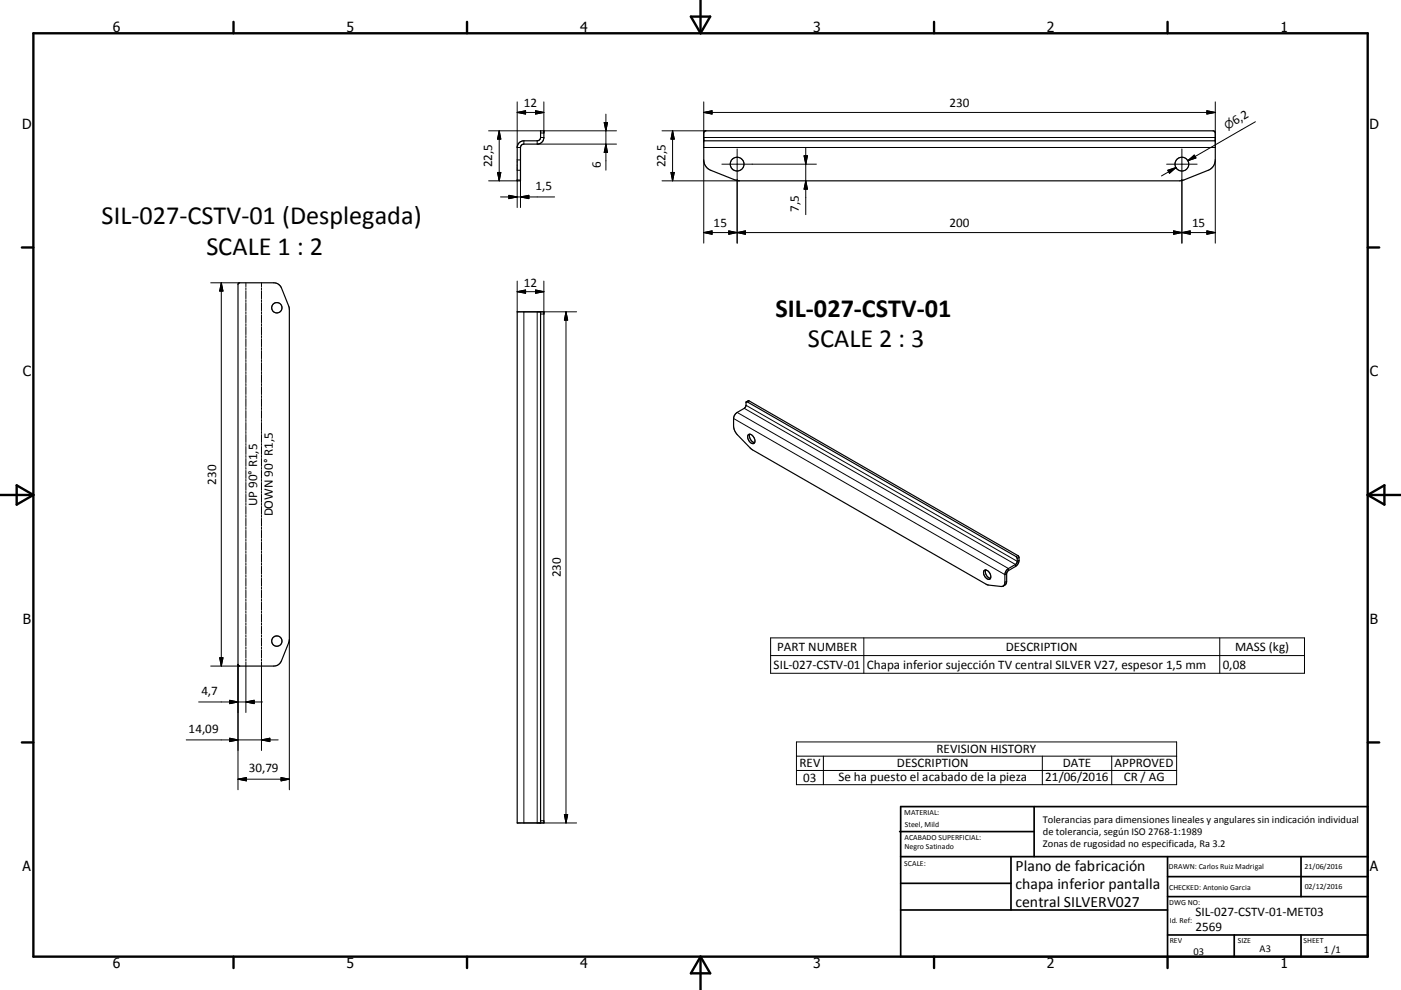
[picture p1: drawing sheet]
<svg xmlns="http://www.w3.org/2000/svg" width="420mm" height="297mm" viewBox="0 0 420 297" stroke-linecap="round" stroke-linejoin="round" font-family="sans-serif">
<g fill="none" stroke="#000" stroke-width=".36">
<path d="M211.1 39.6l.6-.4h152l.3 .1 .3 .6v8.1a3.3 3.3 0 0 1-2.1 3.1l-7.3 2.9-1.2 .3h-132.1l-1.2-.3-7.3-2.9a3.4 3.4 0 0 1-2.1-3.1zM155.8 42.7l.9-.4 4.8-.2 .5-.6 .1-2.3h1v2.1a1.98 1.98 0 0 1-2 1.9l-4.3 .1-.7 .5-.1 10.5h-.9v-10.1l.1-.6zM211 42.2h153.3M71.6 84.9l10.4-.1a2.51 2.51 0 0 1 2.4 1.6l2.2 5.5 .1 .9v99.1l-.1 .9-2.2 5.5a2.5 2.5 0 0 1-2.4 1.5h-10.1l-.5-.5v-114zM155.1 93.6h8v153.3h-8zM162.1 93.6v153.3M223.7 120.6h.3l80.6 46.4 .4 .6-.2 1.3-2.5 1.7a2.29 2.29 0 0 0-1 1.8v2.3a1.04 1.04 0 0 1-1.1 1.3l-4.3-.6-70.3-40.4-4.6-4.6a3.9 3.9 0 0 1-1.1-2.5v-2.3a2.49 2.49 0 0 1 1.1-1.9l2.4-1.4zM223.8 120.6l.7-.4 80.7 46.5 .3 .5a2.64 2.64 0 0 1-.6 2.4l-2.8 1.8-.3 .5-.1 3-.3 .5-.7 .5M224.3 130.5a1.56 1.56 0 0 1 2 1.6v.4a.78 .78 0 0 1-.7 .7 .78 .78 0 0 1-.8-.6 1.89 1.89 0 0 1-.5-2.1zM224.8 130.3a2.11 2.11 0 0 0 1.4 2.5M295 171.2a1.6 1.6 0 0 1 2.1 1.8 .77 .77 0 0 1-.7 .9 .77 .77 0 0 1-.8-.6 1.89 1.89 0 0 1-.6-2.1zM295.5 171a2.03 2.03 0 0 0 1.5 2.5"/>
<circle cx="221" cy="49.2" r="2.07"/>
<circle cx="354.3" cy="49.2" r="2.06"/>
<circle cx="83" cy="92.3" r="1.55"/>
<circle cx="83" cy="192.3" r="1.55"/>
</g>
<g fill="none" stroke="#000" stroke-width=".3">
<path d="M146.5 39.2h15.6M149.7 39.2l.5 2.5h-1zM149.7 39.2v15.1M155.1 30.6v13.6h.9M155.1 33.7h8M155.1 33.7l2.5-.5v1zM160.6 33.2l2.5 .5-2.5 .5zM163.1 30.6v9.3h-1M163.1 39.2h21.7M181.1 36.8h1l-.4 2.4zM181.7 34.2v16.9M198.5 39.2h13.2"/>
<path d="M201.6 39.2v15.1M201.6 39.2l.6 2.5h-1zM211 33.7h153.3M211 33.7l2.5-.5v1zM211 30.6v11.6M361.8 33.2l2.5 .5-2.5 .5zM364.3 30.6v11.6M376.4 36.5l-20.3 11.7M146.5 54.3h8.6M149.2 51.7h1l-.5 2.6zM150.1 59.1h16.2M152.6 58.6l2.5 .5-2.5 .5z"/>
<path d="M155.1 48h.9M155.1 51.1h.9M156 59.1l2.6-.5v1zM157.1 42.2v1M161.1 42.2v1h23.7M162.1 41.3h1M181.7 43.2l.4 2.5h-1zM198.5 54.3h23.1M201.2 51.7h1l-.6 2.6zM211 44.2h153.3M211 41.3h153.3M211 48v25"/>
<path d="M216.4 49.3h28.4M221 44.7v28.3M241.1 46.7h1l-.5 2.6zM241.6 44.2v20.2M241.6 54.3l.5 2.4h-1zM349.8 49.3h9.1M350.1 51.1l2.5-.8-2 1.7zM352.6 50.3l-4.4 2.5M354.3 44.7v28.3M356.1 48.2l1.9-1.7 .6 .9zM358.3 47l-2.2 1.2M364.3 48v25"/>
<path d="M155.1 62.3v-8.3h.9v8.3M211 69.8l2.5-.5v1zM211 69.8h153.3M218.5 69.3l5 1v-1l-5 1zM351.8 69.3l5 1v-1l-5 1zM361.8 69.3l2.5 .5-2.5 .5zM63.2 84.8h8.7M66.3 84.8v115M66.3 84.8l.6 2.5h-1zM73.7 84.8v1.2M73.7 86.3v.6M73.7 87.2v2.4"/>
<path d="M73.7 89.9v.6M73.7 90.8v2.4M73.7 93.5v.6M73.7 94.4v2.4M73.7 97.1v.6M73.7 98v2.4M78.4 84.8v1.2M78.4 86.3v.6M78.4 87.2v2.4M78.4 89.9v.6M78.4 90.8v2.4M78.4 93.5v.6"/>
<path d="M78.4 94.4v2.4M78.4 97.1v.6M78.4 98v2.4M155.1 87.5l2.5-.5v1zM155.1 84.3v9.3M155.1 87.5h8M160.6 87l2.5 .5-2.5 .5zM161.1 93.6v153.3M163.1 84.3v9.9h-1M169.7 93.6v153.3M169.7 93.6l.5 2.4h-1zM172.9 93.6h-15.8v153.3h15.8"/>
<path d="M73.7 100.7v.6M73.7 101.6v2.4M73.7 104.3v.6M73.7 105.2v2.4M73.7 107.9v.6M73.7 108.8v2.4M73.7 111.5v.6M73.7 112.4v2.4M73.7 115.1v.6M73.7 116v2.4M73.7 118.7v.6M73.7 119.6v2.4"/>
<path d="M78.4 100.7v.6M78.4 101.6v2.4M78.4 104.3v.6M78.4 105.2v2.4M78.4 107.9v.6M78.4 108.8v2.4M78.4 111.5v.6M78.4 112.4v2.4M78.4 115.1v.6M78.4 116v2.4M78.4 118.7v.6M78.4 119.6v2.4"/>
<path d="M73.7 122.3v.6M73.7 123.2v2.4M73.7 125.9v.5M73.7 126.8v2.4M73.7 129.4v.7M73.7 130.4v2.3M73.7 133.1v.5M73.7 133.9v2.5M73.7 136.6v.6M73.7 137.5v2.4M78.4 122.3v.6M78.4 123.2v2.4"/>
<path d="M78.4 125.9v.5M78.4 126.8v2.4M78.4 129.4v.7M78.4 130.4v2.3M78.4 133.1v.5M78.4 133.9v2.5M78.4 136.6v.6M78.4 137.5v2.4M219.9 125.6l81.4 46.8 .5-.3M221 123.7l81.3 46.9v.6M223.1 122.5l81.3 46.8v.7M223.7 121.6l81.3 46.8 .5-.3"/>
<path d="M224.5 120.2l-.5 .4M73.7 140.2v.6M73.7 141.1v2.4M73.7 143.8v.6M73.7 144.7v2.4M73.7 147.4v.6M73.7 148.3v2.4M73.7 151v.6M73.7 151.9v2.4M73.7 154.6v.6M73.7 155.5v2.4M73.7 158.2v.6"/>
<path d="M73.7 159.1v2.4M78.4 140.2v.6M78.4 141.1v2.4M78.4 143.8v.6M78.4 144.7v2.4M78.4 147.4v.6M78.4 148.3v2.4M78.4 151v.6M78.4 151.9v2.4M78.4 154.6v.6M78.4 155.5v2.4M78.4 158.2v.6"/>
<path d="M78.4 159.1v2.4M73.7 161.8v.6M73.7 162.7v2.4M73.7 165.4v.6M73.7 166.3v2.4M73.7 169v.6M73.7 169.9v2.4M73.7 172.6v.6M73.7 173.5v2.4M73.7 176.2v.6M73.7 177.1v2.4M73.7 179.8v.6"/>
<path d="M78.4 161.8v.6M78.4 162.7v2.4M78.4 165.4v.6M78.4 166.3v2.4M78.4 169v.6M78.4 169.9v2.4M78.4 172.6v.6M78.4 173.5v2.4M78.4 176.2v.6M78.4 177.1v2.4M78.4 179.8v.6M301.8 174.4l-.5 .3"/>
<path d="M305.2 166.7l-.6 .3M305.5 167.3l-.5 .3M63.2 199.8h8.7M65.9 197.3h1l-.6 2.5zM71.4 199.3v37.6M73.7 180.7v2.4M73.7 183.4v.6M73.7 184.3v2.3M73.7 186.9v.7M73.7 187.9v2.4M73.7 190.6v.5M73.7 191.4v2.4"/>
<path d="M73.7 194.1v.6M73.7 195v2.4M73.7 197.7v.6M73.7 198.6v15.2M78.4 180.7v2.4M78.4 183.4v.6M78.4 184.3v2.3M78.4 186.9v.7M78.4 187.9v2.4M78.4 190.6v.5M78.4 191.4v2.4M78.4 194.1v.6"/>
<path d="M78.4 195v2.4M78.4 197.7v.6M78.4 198.6v26.6M86.7 191.9v45M231 191.4h160.1v10.6h-160.1zM231 196.7h160.1M259 191.4v10.6M365.7 191.4v10.6M59.6 210.6h19.1M68.9 210.1l2.5 .5-2.5 .5zM73.7 210.6l2.5-.5v1zM55.8 222h27.6"/>
<path d="M68.9 221.5l2.5 .5-2.5 .5zM71.4 233.8h15.3M71.4 233.8l2.5-.5v1zM78.4 222l2.5-.5v1zM84.3 233.3l2.4 .5-2.4 .5zM238.8 222.6h114v12.8h-114zM238.8 226.9h114M238.8 231.2h114M246.9 226.9v8.5M312.5 226.9v8.5M333.3 226.9v8.5M162.1 246.2h1"/>
<path d="M169.2 244.4h1l-.5 2.5z"/>
</g>
<g fill="none" stroke="#000" stroke-width=".71">
<path d="M10 10h400v277h-400zM70 6.6v3.4M140 6.6v3.4M207.1 5h5.8l-2.9 5zM210 0v10M280 6.6v3.4M350 6.6v3.4M6.6 74.2h3.4M410 74.2h3.5M0 148.5h10M5 145.6l5 2.9-5 2.9zM410 148.5h10.1"/>
<path d="M410 148.5l5.1-2.9v5.8zM6.6 222.7h3.4M410 222.7h3.5M70 287v3.4M140 287v3.4M210 287v10M210 287l2.9 5h-5.8zM280 287v3.4M350 287v3.4"/>
</g>
<g fill="none" stroke="#000" stroke-width=".51">
<path d="M269.7 249.5h40.3M270 242h140v45h-140zM270 257h140M303.1 257v16M310 242v15M350 257v30M390.1 257v12M270 265h33.1M270 273h80M350 269h60M350 263h60M350 280.5h60"/>
<path d="M370 280.5v6.5M390.1 280.5v6.5"/>
</g>
<g fill="#000" stroke="#000" stroke-width=".3">
<path d="M155.1 33.7l2.5-.5v1zM160.6 33.2l2.5 .5-2.5 .5zM181.1 36.8h1l-.4 2.4zM211 33.7l2.5-.5v1zM361.8 33.2l2.5 .5-2.5 .5zM149.2 51.7h1l-.5 2.6zM149.7 39.2l.5 2.5h-1zM152.6 58.6l2.5 .5-2.5 .5zM156 59.1l2.6-.5v1zM181.7 43.2l.4 2.5h-1zM201.2 51.7h1l-.6 2.6zM201.6 39.2l.6 2.5h-1z"/>
<path d="M241.1 46.7h1l-.5 2.6zM241.6 54.3l.5 2.4h-1zM350.1 51.1l2.5-.8-2 1.7zM356.1 48.2l1.9-1.7 .6 .9zM211 69.8l2.5-.5v1zM218.5 69.3l2.5 .5-2.5 .5zM221 69.8l2.5-.5v1zM351.8 69.3l2.5 .5-2.5 .5zM354.3 69.8l2.5-.5v1zM361.8 69.3l2.5 .5-2.5 .5zM66.3 84.8l.6 2.5h-1zM155.1 87.5l2.5-.5v1z"/>
<path d="M160.6 87l2.5 .5-2.5 .5zM169.7 93.6l.5 2.4h-1zM65.9 197.3h1l-.6 2.5zM68.9 210.1l2.5 .5-2.5 .5zM73.7 210.6l2.5-.5v1zM68.9 221.5l2.5 .5-2.5 .5zM71.4 233.8l2.5-.5v1zM78.4 222l2.5-.5v1zM84.3 233.3l2.4 .5-2.4 .5zM169.2 244.4h1l-.5 2.5z"/>
</g>
<g font-size="7.9">
<text x="30.5" y="67.3">SIL-027-CSTV-01 (Desplegada)</text>
<text x="61.9" y="76.4">SCALE 1 : 2</text>
<text x="232.5" y="95.2">SIL-027-CSTV-01</text>
<text x="242.2" y="104.2">SCALE 2 : 3</text>
</g>
<g font-size="4.7">
<text x="304.5" y="261.2">Plano de fabricación</text>
<text x="304.5" y="266.6">chapa inferior pantalla</text>
<text x="304.5" y="272">central SILVERV027</text>
</g>
<g font-size="4.2">
<text x="33.9" y="9.6">6</text>
<text x="103.9" y="9.6">5</text>
<text x="173.9" y="9.6">4</text>
<text x="243.8" y="9.6">3</text>
<text x="313.9" y="9.6">2</text>
<text x="383.9" y="9.6">1</text>
<text x="6.7" y="38.7">D</text>
<text x="410.5" y="38.7">D</text>
<text x="6.9" y="112.9">C</text>
<text x="410.7" y="112.9">C</text>
<text x="6.9" y="187.1">B</text>
<text x="410.7" y="187.1">B</text>
<text x="6.8" y="261.4">A</text>
<text x="410.7" y="261.4">A</text>
<text x="33.9" y="290.4">6</text>
<text x="103.9" y="290.4">5</text>
<text x="173.9" y="290.4">4</text>
<text x="243.8" y="290.4">3</text>
<text x="313.9" y="290.4">2</text>
<text x="383.9" y="290.4">1</text>
</g>
<g font-size="3.9">
<text x="157.1" y="32.2">12</text>
<text x="284.6" y="32.2">230</text>
<text x="370.3" y="37.5" transform="rotate(-30 370.3 37.5)">6,2</text>
<text x="147.6" y="50.2" transform="rotate(-90 147.6 50.2)">22,5</text>
<text x="180.1" y="50.3" transform="rotate(-90 180.1 50.3)">6</text>
<text x="199.6" y="50.2" transform="rotate(-90 199.6 50.2)">22,5</text>
<text x="160.5" y="57.1">1,5</text>
<text x="239.5" y="63.7" transform="rotate(-90 239.5 63.7)">7,5</text>
<text x="214" y="68.2">15</text>
<text x="284.6" y="68.2">200</text>
<text x="357.4" y="68.2">15</text>
<text x="157.1" y="86">12</text>
<text x="64.8" y="145.4" transform="rotate(-90 64.8 145.4)">230</text>
<text x="77.1" y="151.9" transform="rotate(-90 77.1 151.9)">UP 90° R1,5</text>
<text x="81.8" y="154.9" transform="rotate(-90 81.8 154.9)">DOWN 90° R1,5</text>
<text x="168.1" y="173.2" transform="rotate(-90 168.1 173.2)">230</text>
<text x="233" y="195.2">PART NUMBER</text>
<text x="301.6" y="195.3">DESCRIPTION</text>
<text x="370.3" y="195.4">MASS (kg)</text>
<text x="231.9" y="200.6">SIL-027-CSTV-01</text>
<text x="259.8" y="200.7">Chapa inferior sujección TV central SILVER V27, espesor 1,5 mm</text>
<text x="366.6" y="200.6">0,08</text>
<text x="60.4" y="208.5">4,7</text>
<text x="56.6" y="219.9">14,09</text>
<text x="280.8" y="226">REVISION HISTORY</text>
<text x="74.6" y="231.6">30,79</text>
<text x="239.7" y="230.2">REV</text>
<text x="268.9" y="230.2">DESCRIPTION</text>
<text x="318.6" y="230.2">DATE</text>
<text x="334.2" y="230.2">APPROVED</text>
<text x="240.8" y="234.5">03</text>
<text x="251.4" y="234.3">Se ha puesto el acabado de la pieza</text>
<text x="313.4" y="234.4">21/06/2016</text>
<text x="336.9" y="234.4">CR / AG</text>
<text x="358.4" y="274.9">SIL-027-CSTV-01-MET03</text>
<text x="358.4" y="279.4">2569</text>
</g>
<text font-size="3.3" x="367.9" y="38.9" transform="rotate(-30 367.9 38.9)">⌀</text>
<g font-size="3.1">
<text x="312.7" y="246.8">Tolerancias para dimensiones lineales y angulares sin indicación individual</text>
<text x="312.7" y="250.4">de tolerancia, según ISO 2768-1:1989</text>
<text x="312.7" y="254">Zonas de rugosidad no especificada, Ra 3.2</text>
<text x="357.8" y="286.5">03</text>
<text x="377.6" y="285.6">A3</text>
<text x="396.9" y="285.9">1 /1</text>
</g>
<g font-size="2.4">
<text x="271.1" y="244.4">MATERIAL:</text>
<text x="271.2" y="252">ACABADO SUPERFICIAL:</text>
<text x="271.3" y="248">Steel, Mild</text>
<text x="271.2" y="254.7">Negro Satinado</text>
<text x="271.1" y="259.7">SCALE:</text>
<text x="350.4" y="260.8">DRAWN: Carlos Ruiz Madrigal</text>
<text x="391.1" y="260.6">21/06/2016</text>
<text x="350.5" y="267">CHECKED: Antonio Garcia</text>
<text x="391.2" y="266.7">02/12/2016</text>
<text x="350.5" y="271.4">DWG NO:</text>
<text x="350.7" y="276.9">Id. Ref:</text>
<text x="350.7" y="282.8">REV</text>
<text x="371.1" y="282.9">SIZE</text>
<text x="390.8" y="283">SHEET</text>
</g>
</svg>
